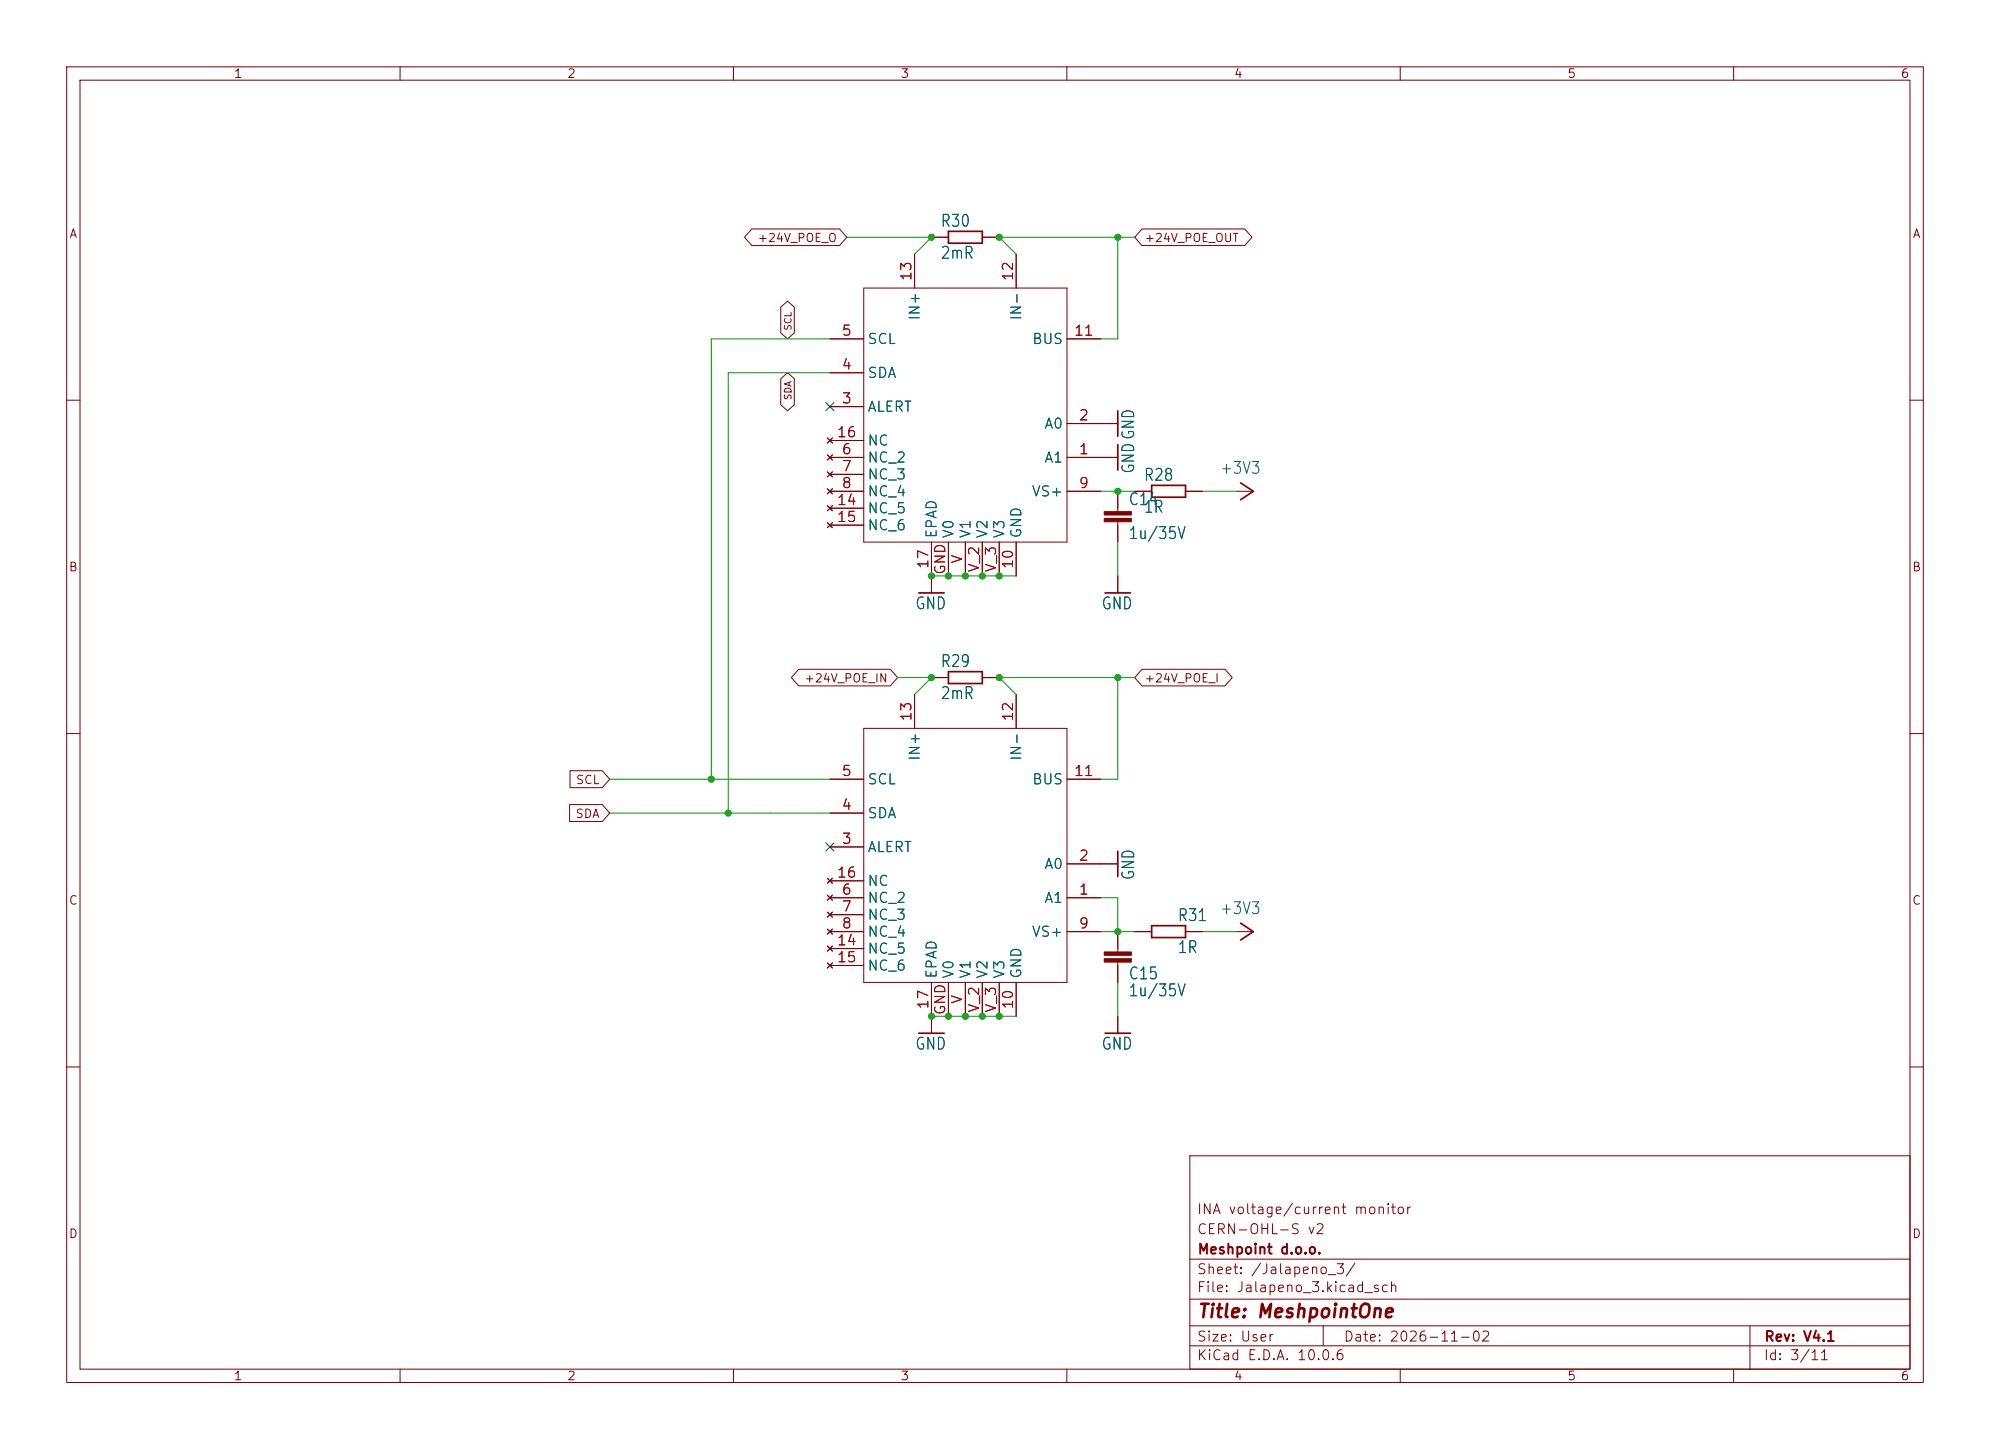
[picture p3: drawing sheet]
<svg xmlns="http://www.w3.org/2000/svg" width="298mm" height="217mm" viewBox="0 0 298 217" stroke-linecap="round" stroke-linejoin="round" font-family="sans-serif">
<g fill="none" stroke="#840000" stroke-width=".15">
<path d="M10 10h278.4v197.3h-278.4zM12 12h274.5v193.3h-274.5zM60 10v2M110 10v2M160 10v2M210 10v2M260 10v2M112.8 34.3h13.1l1.1 1.3-1.1 1.2h-13.1l-1.1-1.2zM137.2 38.1v5.1M139.7 35.6h2.5M147.3 35.6h2.6M152.4 38.1v5.1"/>
<path d="M171.3 34.3h15.4l1.1 1.3-1.1 1.2h-15.4l-1.1-1.2zM117.1 56.8l1-.9 1 .9v3.9l-1 .9-1-.9zM117.1 46.1l1-.9 1 .9v3.8l-1 .9-1-.9zM124.5 55.9h5M124.5 50.8h5M129.5 43.2h30.5v38.1h-30.5zM160 50.8h5.1M10 60h2M124.1 68.2l.7 .8M124.1 70.8l.7 .7M124.1 73.3l.7 .8M124.1 75.8l.7 .8"/>
<path d="M124.1 78.4l.7 .7M124.1 65.7l.7 .7M124.5 73.7h5M124.5 68.6h5M124.5 61h5M124.5 71.1h5M124.5 76.2h5M124.5 78.8h5M124.5 66.1h5M124.8 68.2l-.7 .8M124.8 70.8l-.7 .7M124.8 73.3l-.7 .8"/>
<path d="M124.8 75.8l-.7 .8M124.8 78.4l-.7 .7M124.8 65.7l-.7 .7M160 73.7h5.1M160 68.6h7.6M160 63.5h7.6M167.6 73.7v3M167.6 78.3v3M170.2 73.7h2.5M177.8 73.7h2.5M185.4 73.7h2.6M286.5 60h1.9"/>
<path d="M139.7 81.3v7.6M142.2 81.3v5.1M144.8 81.3v5.1M147.3 81.3v5.1M149.9 81.3v5.1M152.4 81.3v5.1M167.6 86.4v2.5M10 110h2M85.5 115.6h4.8l1.1 1.3-1.1 1.2h-4.8zM119.8 100.4h13.7l1.1 1.2-1.1 1.3h-13.7l-1.1-1.3zM124.5 116.9h5M129.5 109.2h30.5v38.1h-30.5z"/>
<path d="M137.2 104.2v5M139.7 101.6h2.5M147.3 101.6h2.6M152.4 104.2v5M160 116.9h5.1M171.3 100.4h12.4l1.1 1.2-1.1 1.3h-12.4l-1.1-1.3zM286.5 110h1.9M85.4 120.7h4.9l1.1 1.2-1.1 1.3h-4.9zM124.1 134.3l.7 .7M124.1 136.8l.7 .8M124.1 139.3l.7 .8M124.1 131.7l.7 .8"/>
<path d="M124.5 134.6h5M124.5 127h5M124.5 121.9h5M124.5 137.2h5M124.5 139.7h5M124.5 132.1h5M124.8 134.3l-.7 .7M124.8 136.8l-.7 .8M124.8 139.3l-.7 .8M124.8 131.7l-.7 .8M160 134.6h5.1M160 129.6h7.6"/>
<path d="M160 139.7h5.1M167.6 139.7v3.1M170.2 139.7h2.5M177.8 139.7h2.5M185.4 139.7h2.6M124.1 141.9l.7 .7M124.1 144.4l.7 .8M124.5 142.3h5M124.5 144.8h5M124.8 141.9l-.7 .7M124.8 144.4l-.7 .8M139.7 147.3v7.7"/>
<path d="M142.2 147.3v5.1M144.8 147.3v5.1M147.3 147.3v5.1M149.9 147.3v5.1M152.4 147.3v5.1M167.6 144.3v3M167.6 152.4v2.6M10 160h2M178.4 173.3h108.1v32h-108.1zM286.5 160h1.9M178.4 198.8h108.1M178.4 194.8h108.1"/>
<path d="M178.4 188.8h108.1M198.4 198.8v3M262.5 198.8v6.5M60 205.3v2M110 205.3v2M160 205.3v2M178.4 201.8h108.1M210 205.3v2M260 205.3v2"/>
</g>
<g fill="none" stroke="#840000" stroke-width=".25">
<path d="M142.2 34.7h5.1v1.8h-5.1zM167.6 61.6v3.8M167.6 66.7v3.8M172.7 72.8h5.1v1.8h-5.1zM186.1 72.4l1.9 1.3-1.9 1.3M137.8 88.9h3.8M165.7 88.9h3.8M142.2 100.7h5.1v1.8h-5.1zM167.6 127.7v3.8M172.7 138.8h5.1v1.8h-5.1zM186.1 138.5l1.9 1.2-1.9 1.3M137.8 155h3.8"/>
<path d="M165.7 155h3.8"/>
</g>
<g fill="#840000" stroke="#840000" stroke-width=".15">
<path d="M165.6 76.7h4.1v.5h-4.1z"/>
<path d="M165.6 77.7h4.1v.6h-4.1z"/>
<path d="M165.6 142.8h4.1v.5h-4.1z"/>
<path d="M165.6 143.8h4.1v.5h-4.1z"/>
</g>
<g fill="none" stroke="#009600" stroke-width=".15">
<path d="M127 35.6h12.7l-2.5 2.5M167.6 35.6v15.2h-2.5M170.2 35.6h-20.3l2.5 2.5M124.5 50.8h-17.8v66.1M124.5 55.9h-15.3v66M165.1 73.7h5.1M180.3 73.7h5.1M139.7 86.4h12.7M167.6 81.3v5.1M91.4 116.9h33.1M134.6 101.6h5.1l-2.5 2.6M167.6 101.6v15.3h-2.5"/>
<path d="M170.2 101.6h-20.3l2.5 2.6M91.4 121.9h33.1M165.1 134.6h2.5v5.1M165.1 139.7h5.1M180.3 139.7h5.1M139.7 152.4h12.7M167.6 147.3v5.1"/>
</g>
<path d="M123.9 60.4l1.2 1.2M125.1 60.4l-1.2 1.2M123.9 126.4l1.2 1.2M125.1 126.4l-1.2 1.2" fill="none" stroke="#000084" stroke-width=".15"/>
<g fill="#009600" stroke="#009600" stroke-width=".15">
<circle cx="139.7" cy="152.4" r=".46"/>
<circle cx="142.2" cy="152.4" r=".46"/>
<circle cx="139.7" cy="86.4" r=".46"/>
<circle cx="139.7" cy="101.6" r=".46"/>
<circle cx="149.9" cy="86.4" r=".46"/>
<circle cx="109.2" cy="121.9" r=".46"/>
<circle cx="106.7" cy="116.9" r=".46"/>
<circle cx="144.8" cy="86.4" r=".46"/>
<circle cx="147.3" cy="86.4" r=".46"/>
<circle cx="149.9" cy="35.6" r=".46"/>
<circle cx="167.6" cy="35.6" r=".46"/>
<circle cx="139.7" cy="35.6" r=".46"/>
<circle cx="167.6" cy="73.7" r=".46"/>
<circle cx="142.2" cy="86.4" r=".46"/>
<circle cx="144.8" cy="152.4" r=".46"/>
<circle cx="149.9" cy="152.4" r=".46"/>
<circle cx="147.3" cy="152.4" r=".46"/>
<circle cx="149.9" cy="101.6" r=".46"/>
<circle cx="167.6" cy="101.6" r=".46"/>
<circle cx="167.6" cy="139.7" r=".46"/>
</g>
<text font-size="2" fill="#840000" x="179.4" y="198.2">Title: MeshpointOne</text>
<g font-size="1.8" fill="#006464">
<text x="141" y="34.5">R30</text>
<text x="141" y="39.3">2mR</text>
<text x="170.6" y="71.2" transform="rotate(-90 170.6 71.2)">GNDGND</text>
<text x="182.9" y="71.5">+3V3</text>
<text x="169.1" y="76.2">C14</text>
<text x="171.4" y="77.4">1R</text>
<text x="171.4" y="72.6">R28</text>
<text x="169.1" y="81.3">1u/35V</text>
<text x="137.1" y="91.8">GND</text>
<text x="165.1" y="91.8">GND</text>
<text x="141" y="100.5">R29</text>
<text x="141" y="105.3">2mR</text>
<text x="170.6" y="132.1" transform="rotate(-90 170.6 132.1)">GND</text>
<text x="182.9" y="137.6">+3V3</text>
<text x="176.5" y="143.4">1R</text>
<text x="176.5" y="138.6">R31</text>
<text x="169.1" y="149.9">1u/35V</text>
<text x="169.1" y="147.3">C15</text>
<text x="137.1" y="157.9">GND</text>
<text x="165.1" y="157.9">GND</text>
</g>
<g font-size="1.5" fill="#a90000">
<text x="137.1" y="42.3" transform="rotate(-90 137.1 42.3)">13</text>
<text x="152.3" y="42.3" transform="rotate(-90 152.3 42.3)">12</text>
<text x="126.1" y="50.7">5</text>
<text x="161" y="50.7">11</text>
<text x="126.1" y="55.8">4</text>
<text x="125.4" y="66">16</text>
<text x="126.1" y="60.9">3</text>
<text x="161.7" y="63.4">2</text>
<text x="126.1" y="68.5">6</text>
<text x="126.1" y="71.1">7</text>
<text x="161.7" y="68.5">1</text>
<text x="125.4" y="76.1">14</text>
<text x="126.1" y="73.6">8</text>
<text x="161.7" y="73.6">9</text>
<text x="125.4" y="78.7">15</text>
<text x="139.6" y="85.4" transform="rotate(-90 139.6 85.4)">17</text>
<text x="142.2" y="86.3" transform="rotate(-90 142.2 86.3)">GND</text>
<text x="144.7" y="84.7" transform="rotate(-90 144.7 84.7)">V</text>
<text x="147.2" y="86" transform="rotate(-90 147.2 86)">V_2</text>
<text x="149.8" y="86" transform="rotate(-90 149.8 86)">V_3</text>
<text x="152.3" y="85.4" transform="rotate(-90 152.3 85.4)">10</text>
<text x="137.1" y="108.3" transform="rotate(-90 137.1 108.3)">13</text>
<text x="152.3" y="108.3" transform="rotate(-90 152.3 108.3)">12</text>
<text x="126.1" y="116.8">5</text>
<text x="161" y="116.8">11</text>
<text x="126.1" y="121.9">4</text>
<text x="126.1" y="126.9">3</text>
<text x="161.7" y="129.5">2</text>
<text x="125.4" y="132">16</text>
<text x="126.1" y="134.6">6</text>
<text x="126.1" y="137.1">7</text>
<text x="161.7" y="134.6">1</text>
<text x="125.4" y="142.2">14</text>
<text x="126.1" y="139.6">8</text>
<text x="161.7" y="139.6">9</text>
<text x="125.4" y="144.7">15</text>
<text x="139.6" y="151.5" transform="rotate(-90 139.6 151.5)">17</text>
<text x="142.2" y="152.4" transform="rotate(-90 142.2 152.4)">GND</text>
<text x="144.7" y="150.7" transform="rotate(-90 144.7 150.7)">V</text>
<text x="147.2" y="152" transform="rotate(-90 147.2 152)">V_2</text>
<text x="149.8" y="152" transform="rotate(-90 149.8 152)">V_3</text>
<text x="152.3" y="151.5" transform="rotate(-90 152.3 151.5)">10</text>
</g>
<g font-size="1.5" fill="#006464">
<text x="130" y="52">SCL</text>
<text x="138.3" y="48.2" transform="rotate(-90 138.3 48.2)">IN+</text>
<text x="153.6" y="48.2" transform="rotate(-90 153.6 48.2)">IN-</text>
<text x="154.7" y="52">BUS</text>
<text x="130" y="57.1">SDA</text>
<text x="130" y="62.1">ALERT</text>
<text x="156.5" y="64.7">A0</text>
<text x="130" y="69.8">NC_2</text>
<text x="130" y="67.2">NC</text>
<text x="156.5" y="69.8">A1</text>
<text x="130" y="72.3">NC_3</text>
<text x="130" y="74.8">NC_4</text>
<text x="130" y="77.4">NC_5</text>
<text x="154.6" y="74.8">VS+</text>
<text x="130" y="79.9">NC_6</text>
<text x="140.9" y="80.8" transform="rotate(-90 140.9 80.8)">EPAD</text>
<text x="143.4" y="80.8" transform="rotate(-90 143.4 80.8)">V0</text>
<text x="145.9" y="80.8" transform="rotate(-90 145.9 80.8)">V1</text>
<text x="148.5" y="80.8" transform="rotate(-90 148.5 80.8)">V2</text>
<text x="151" y="80.8" transform="rotate(-90 151 80.8)">V3</text>
<text x="153.6" y="80.8" transform="rotate(-90 153.6 80.8)">GND</text>
<text x="130" y="118">SCL</text>
<text x="138.3" y="114.2" transform="rotate(-90 138.3 114.2)">IN+</text>
<text x="153.6" y="114.2" transform="rotate(-90 153.6 114.2)">IN-</text>
<text x="154.7" y="118">BUS</text>
<text x="130" y="123.1">SDA</text>
<text x="130" y="128.2">ALERT</text>
<text x="156.5" y="130.7">A0</text>
<text x="130" y="135.8">NC_2</text>
<text x="130" y="133.3">NC</text>
<text x="156.5" y="135.8">A1</text>
<text x="130" y="138.3">NC_3</text>
<text x="130" y="140.9">NC_4</text>
<text x="130" y="143.4">NC_5</text>
<text x="154.6" y="140.9">VS+</text>
<text x="130" y="146">NC_6</text>
<text x="140.9" y="146.9" transform="rotate(-90 140.9 146.9)">EPAD</text>
<text x="143.4" y="146.9" transform="rotate(-90 143.4 146.9)">V0</text>
<text x="145.9" y="146.9" transform="rotate(-90 145.9 146.9)">V1</text>
<text x="148.5" y="146.9" transform="rotate(-90 148.5 146.9)">V2</text>
<text x="151" y="146.9" transform="rotate(-90 151 146.9)">V3</text>
<text x="153.6" y="146.9" transform="rotate(-90 153.6 146.9)">GND</text>
</g>
<g font-size="1.5" fill="#840000">
<text x="179.4" y="185.5">CERN-OHL-S v2</text>
<text x="179.4" y="182.5">INA voltage/current monitor</text>
<text x="179.4" y="191.5">Sheet: /Jalapeno_3/</text>
<text x="179.5" y="188.5">Meshpoint d.o.o.</text>
<text x="179.4" y="194.2">File: Jalapeno_3.kicad_sch</text>
<text x="179.4" y="201.6">Size: User</text>
<text x="201.4" y="201.6">Date: 2026-11-02</text>
<text x="264.5" y="201.6">Rev: V4.1</text>
<text x="179.4" y="204.4">KiCad E.D.A. 10.0.6</text>
<text x="264.4" y="204.4">Id: 3/11</text>
</g>
<g font-size="1.3" fill="#840000">
<text x="35" y="12">1</text>
<text x="85" y="12">2</text>
<text x="135" y="12">3</text>
<text x="185" y="12">4</text>
<text x="235" y="12">5</text>
<text x="285" y="12">6</text>
<text x="10.3" y="36">A</text>
<text x="286.8" y="36">A</text>
<text x="10.2" y="86">B</text>
<text x="286.7" y="86">B</text>
<text x="86.3" y="117.9">SCL</text>
<text x="86.2" y="123">SDA</text>
<text x="10.2" y="136">C</text>
<text x="286.7" y="136">C</text>
<text x="10.2" y="186">D</text>
<text x="286.7" y="186">D</text>
<text x="35" y="207.3">1</text>
<text x="85" y="207.3">2</text>
<text x="135" y="207.3">3</text>
<text x="185" y="207.3">4</text>
<text x="235" y="207.3">5</text>
<text x="285" y="207.3">6</text>
</g>
<g font-size="1.2" fill="#840000">
<text x="113.5" y="36.6">+24V_POE_O</text>
<text x="171.6" y="36.6">+24V_POE_OUT</text>
<text x="120.5" y="102.7">+24V_POE_IN</text>
<text x="171.6" y="102.7">+24V_POE_I</text>
</g>
<g font-size="1" fill="#840000">
<text x="119" y="49.7" transform="rotate(-90 119 49.7)">SCL</text>
<text x="119" y="60.1" transform="rotate(-90 119 60.1)">SDA</text>
</g>
</svg>
